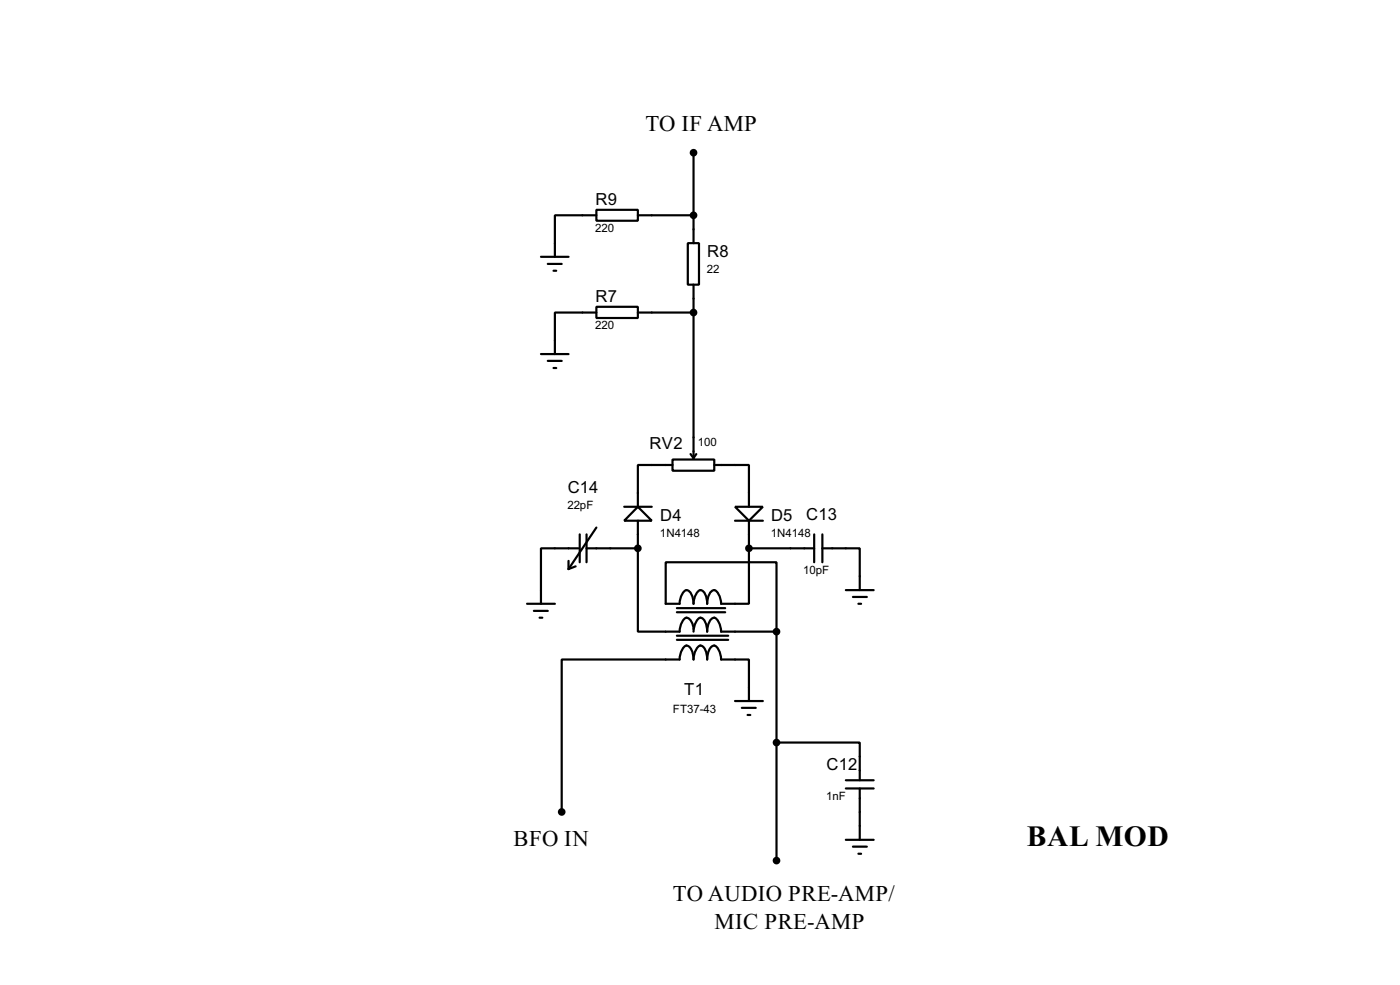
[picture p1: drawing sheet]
<svg xmlns="http://www.w3.org/2000/svg" width="256mm" height="180mm" viewBox="0 0 256 180" stroke-linecap="round" stroke-linejoin="round" font-family="sans-serif">
<g fill="none" stroke="#000" stroke-width=".4">
<path d="M109.3 38.4h7.6v2h-7.6zM109.3 39.4h-7.6v7.6M116.9 39.4h10.2M127.1 28v16.5M99.1 47h5.1M100.4 48.3h2.5M101.4 49.6h.5M109.3 56.2h7.6v2h-7.6zM109.3 57.2h-7.6v7.6M116.9 57.2h10.2M126 44.5h2.1v7.6h-2.1zM127.1 52.1v31.8"/>
<path d="M99.1 64.8h5.1M100.4 66.1h2.5M101.4 67.4h.5M106.2 97.8v5.1M107.5 97.8v5.1M109.3 96.6l-5.1 7.6M114.4 92.8h5M116.9 92.8l2.5 2.5h-5zM116.9 95.3v5.1M123.2 84.1h7.7v2.1h-7.7zM123.2 85.1h-6.3v7.7M126.5 83.1l.6 .8"/>
<path d="M127.6 83.1l-.5 .8M130.9 85.1h6.3v7.7M134.7 92.8h5.1l-2.6 2.5zM134.7 95.3h5.1M137.2 95.3v5.1M149.2 97.8v5.1M150.7 97.8v5.1M96.6 110.5h5.1M97.8 111.8h2.6M98.9 113.1h.5M104.2 102.7v1.5M105.5 103.7l-1.3 .5"/>
<path d="M106 100.4h-6.9v10.1M107.5 100.4h9.4M116.9 100.4v15.2h7.6a2.75 2.75 0 0 1 1.3-2.5 2.08 2.08 0 0 1 1.3 2M124 111.3h8.9M124 116.4h9.4M124 112.1h8.9M124 117.1h9.4M127.1 115.6a2.75 2.75 0 0 1 1.2-2.5 1.5 1.5 0 0 1 1.1 1.3l.2 1.2a2.37 2.37 0 0 1 1.3-2.5 2.75 2.75 0 0 1 1.2 2.5h10.2M137.2 100.4v10.1h-5.1a2.65 2.65 0 0 0-1.2-2.5 2.29 2.29 0 0 0-1.3 2.5 2.27 2.27 0 0 0-1.3-2.5 2.65 2.65 0 0 0-1.2 2.5 2.29 2.29 0 0 0-1.3-2.5 2.65 2.65 0 0 0-1.3 2.5h-2.5v-7.6h20.3v12.7M137.2 100.4h12M142.3 115.6v41.9M150.7 100.4h6.8v7.6"/>
<path d="M155 108h5.1M156.3 109.3h2.5M157.3 110.5h.5M134.7 128.3h5.1M135.9 129.6h2.6M137 130.9h.5M137.2 128.3v-7.6h-5.1a2.68 2.68 0 0 0-1.2-2.5 2.33 2.33 0 0 0-1.3 2.5 3.2 3.2 0 0 0-.9-2.5 .86 .86 0 0 0-1.2 .7l-.4 1.2v.6a2.33 2.33 0 0 0-1.3-2.5 2.68 2.68 0 0 0-1.3 2.5h-21.6v27.9M142.3 135.9h15.2v6.9M155 153.7h5.1M155 142.8h5.1M155 144.3h5.1M156.3 155h2.5"/>
<path d="M157.3 156.3h.5M157.5 144.3v9.4"/>
</g>
<g fill="#000" stroke="#000" stroke-width=".4">
<circle cx="127" cy="28" r=".5"/>
<circle cx="127" cy="39.4" r=".5"/>
<circle cx="127" cy="57.2" r=".5"/>
<circle cx="116.8" cy="100.4" r=".5"/>
<circle cx="137.2" cy="100.4" r=".5"/>
<circle cx="142.2" cy="115.6" r=".5"/>
<circle cx="142.2" cy="135.9" r=".5"/>
<circle cx="102.9" cy="148.6" r=".5"/>
<circle cx="142.2" cy="157.5" r=".5"/>
</g>
<text font-size="6" x="188.1" y="154.8">BAL MOD</text>
<g font-size="4.6">
<text x="118.2" y="24">TO IF AMP</text>
<text x="94.1" y="154.8">BFO IN</text>
<text x="123.3" y="164.9">TO AUDIO PRE-AMP/</text>
<text x="130.9" y="170">MIC PRE-AMP</text>
</g>
<g font-size="3.4">
<text x="109.1" y="37.6">R9</text>
<text x="129.6" y="47.1">R8</text>
<text x="109.1" y="55.4">R7</text>
<text x="119" y="82.2">RV2</text>
<text x="104" y="90.2">C14</text>
<text x="121" y="95.3">D4</text>
<text x="141.3" y="95.3">D5</text>
<text x="147.7" y="95.2">C13</text>
<text x="125.4" y="127.3">T1</text>
<text x="151.4" y="141">C12</text>
</g>
<g font-size="2.4">
<text x="109.1" y="42.5">220</text>
<text x="129.5" y="50">22</text>
<text x="109.1" y="60.3">220</text>
<text x="127.9" y="81.7">100</text>
<text x="104" y="93.2">22pF</text>
<text x="120.9" y="98.2">1N4148</text>
<text x="141.2" y="98.2">1N4148</text>
<text x="147.2" y="105">10pF</text>
<text x="123.3" y="130.4">FT37-43</text>
<text x="151.4" y="146.5">1nF</text>
</g>
</svg>
